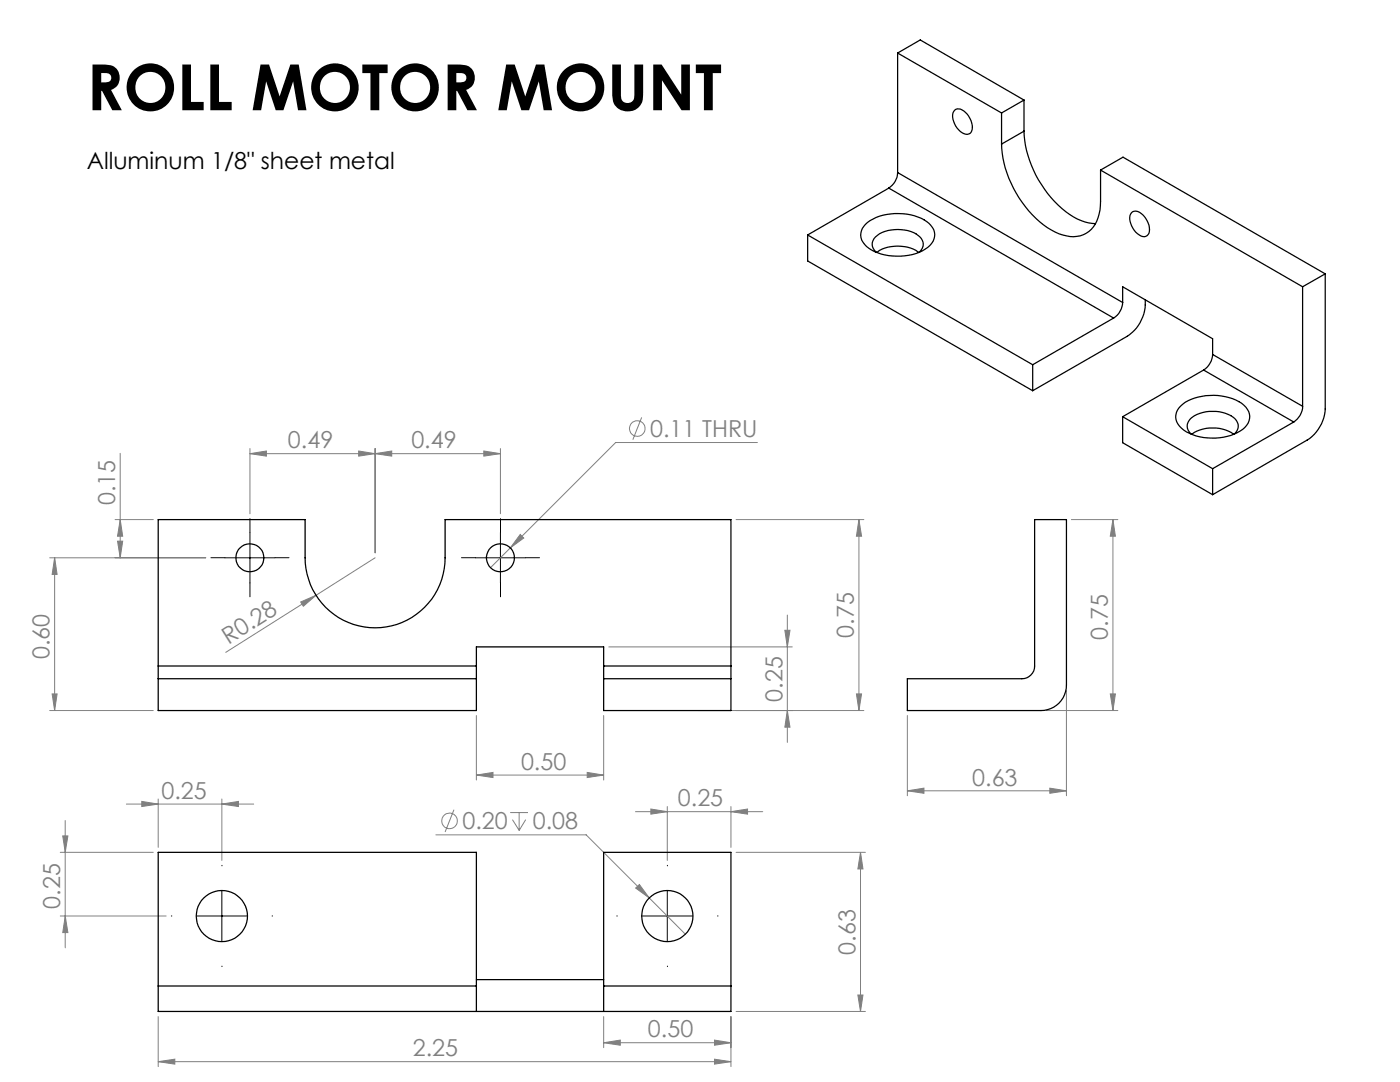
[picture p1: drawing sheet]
<svg xmlns="http://www.w3.org/2000/svg" width="279mm" height="216mm" viewBox="0 0 279 216" stroke-linecap="round" stroke-linejoin="round" font-family="sans-serif">
<g fill="none" stroke="#808080" stroke-width=".2">
<path d="M24 90.5v20.8M49.9 90.5l3.3-.5v1zM49.9 90.5h50M49.9 89.5v13M71.6 90l3.3 .5-3.3 .5zM74.9 90.5l3.3-.5v1zM74.9 89.5v20.8M96.6 90l3.3 .5-3.3 .5zM99.9 89.5v13M128.1 83.3l-1.8 4.4M151.2 88.3h-28.3l-25 25M9.9 111.3h31.2"/>
<path d="M10.9 111.3l.5 3.3h-1zM10.9 111.3v30.5M23 103.7h7.6M23.5 108h1l-.5 3.3zM24 103.7l.5 3.3h-1zM74.9 111.3l-29.9 18.9M103.8 106.6l.7 .8-2.7 1.9zM146.9 103.7h25.5M171.4 103.7l.5 3.3h-1zM171.4 103.7v38.1M213.8 103.7h9.3M222.1 103.7l.5 3.3h-1z"/>
<path d="M222.1 103.7v38.1M10.4 138.5h1l-.5 3.3zM60 120.1l3.1-1.3-2.6 2.2zM121.5 129.1h36.6M156.6 125.8h1.1l-.6 3.3zM157.1 122.7v25.4M170.9 138.5h1l-.5 3.3zM212.8 137.7v21.1M221.6 138.5h1l-.5 3.3zM9.9 141.8h20.7M28.3 159.9l3.3 .5-3.3 .5zM31.6 159.4v9.7"/>
<path d="M44.3 159.4v12.3M95.1 154.7l3.3-.6v1.1zM95.1 142.8v12.8M95.1 154.7h25.4M117.2 154.1l3.3 .6-3.3 .5zM120.5 142.8v12.8M139.3 141.8h33.1M157.1 141.8l.6 3.3h-1.1zM181.1 157.8l3.3-.5v1zM181.1 142.8v16M181.1 157.8h31.7M208.7 141.8h14.4"/>
<path d="M209.5 157.3l3.3 .5-3.3 .5zM12 170.1h18.6M12.5 166.8h1l-.5 3.3zM13 163.7v25.4M25.2 160.4h25.4M44.3 160.4l3.3-.5v1zM87 166.6h30l12.6 12.6M90.6 161.6l-1.8 4.4M101.8 162.1h3.6M102.3 163.5l1.3 2.2M103.6 162.1v3.6M104.9 163.5l-1.3 2.2"/>
<path d="M126.8 162h25.4M126.9 177.2l.7-.7 2 2.7zM129.6 179.2l7.2 7.2M129.9 161.4l3.3 .6-3.3 .5zM133.2 160.9v10.8M145.9 162l3.3-.6v1.1zM145.9 160.9v8.2M146.9 170.1h25.8M171.7 170.1l.5 3.3h-1zM171.7 170.1v31.7M12 182.8h21.2M13 182.8l.5 3.3h-1z"/>
<path d="M171.2 198.5h1l-.5 3.3zM31.6 211.8l3.3-.5v1zM31.6 202.8v10M31.6 211.8h114.3M120.5 208.1l3.3-.6v1.1zM120.5 202.8v6.3M120.5 208.1h25.4M142.6 211.3l3.3 .5-3.3 .5zM142.6 207.5l3.3 .6-3.3 .5zM145.9 202.8v10M146.9 201.8h25.8"/>
<circle cx="127.2" cy="85.5" r="1.55"/>
<circle cx="89.7" cy="163.8" r="1.56"/>
</g>
<g fill="none" stroke="#000" stroke-width=".2" stroke-dasharray="15.2 1.3 1.3 1.3">
<path d="M44.9 111.3h-2.8M49.9 106.3v-2.8M49.9 116.3v2.8M54.9 111.3h2.8M94.9 111.3h-2.8M99.9 106.3v-2.8M99.9 116.3v2.8M104.9 111.3h2.8M44.3 172.8v-.1M133.2 172.8v-.1M34.3 182.8h-.1M44.3 192.8v.1"/>
<path d="M54.3 182.8h.1M123.2 182.8h-.1M133.2 192.8v.1M143.2 182.8h.1"/>
</g>
<path d="M44.9 111.3h10M49.9 106.3v10M94.9 111.3h10M99.9 106.3v10M44.3 177.8v10M133.2 177.8v10M39.3 182.8h10M128.2 182.8h10" fill="none" stroke="#000" stroke-width=".2"/>
<g fill="#808080">
<path d="M60 120.1l3.1-1.3-2.6 2.2z"/>
<path d="M44.3 160.4l3.3-.5v1zM28.3 159.9l3.3 .5-3.3 .5z"/>
<path d="M96.6 90l3.3 .5-3.3 .5zM74.9 90.5l3.3-.5v1zM71.6 90l3.3 .5-3.3 .5zM49.9 90.5l3.3-.5v1z"/>
<path d="M95.1 154.7l3.3-.6v1.1zM117.2 154.1l3.3 .6-3.3 .5zM103.8 106.6l-2 2.7 2.7-1.9zM181.1 157.8l3.3-.5v1zM209.5 157.3l3.3 .5-3.3 .5zM31.6 211.8l3.3-.5v1zM142.6 211.3l3.3 .5-3.3 .5zM129.9 161.4l3.3 .6-3.3 .5zM145.9 162l3.3-.6v1.1zM126.9 177.2l2.7 2-2-2.7zM120.5 208.1l3.3-.6v1.1zM142.6 207.5l3.3 .6-3.3 .5z"/>
<path d="M221.6 138.5h1l-.5 3.3zM222.1 103.7l.5 3.3h-1z"/>
<path d="M10.9 111.3l.5 3.3h-1zM10.4 138.5h1l-.5 3.3zM156.6 125.8h1.1l-.6 3.3zM157.1 141.8l.6 3.3h-1.1zM24 103.7l.5 3.3h-1zM23.5 108h1l-.5 3.3zM171.4 103.7l.5 3.3h-1zM170.9 138.5h1l-.5 3.3zM12.5 166.8h1l-.5 3.3zM13 182.8l.5 3.3h-1zM171.7 170.1l.5 3.3h-1zM171.2 198.5h1l-.5 3.3z"/>
</g>
<g fill="none" stroke="#000" stroke-width=".25">
<path d="M179.1 10.6v23.8M179.1 10.6l20.8 11.9M179.1 10.6l4.6-2.6 20.7 12M204.4 20l-4.5 2.5M204.4 20v6.2M177.4 37.5l-16.2 9.4M177.4 37.5l44.8 26M179.1 34.4a3.8 3.8 0 0 1-1.7 3.1M179.1 34.4l44.9 26M190.5 22a1.54 1.54 0 0 1 2.2 .4 3.6 3.6 0 0 1 1.1 4 1.64 1.64 0 0 1-2.5-.5 3.7 3.7 0 0 1-1-3.6zM199.9 28.8a21.8 21.8 0 0 0 9.9 17.1 6.9 6.9 0 0 0 6.9 .7 6.9 6.9 0 0 0 2.9-6.4v-6.3M199.9 22.5v6.3"/>
<path d="M204.4 26.2a21.6 21.6 0 0 0 10.6 17.5l1.6 .6 2 .3M204.4 26.2l-4.5 2.6M219.6 33.9l40.4 23.3M219.6 33.9l4.5-2.5 40.4 23.2M161.2 46.9l44.9 25.9M161.2 46.9v5.2l44.9 25.9M172.7 44.8a10.7 10.7 0 0 1 10.4-1.5 4.5 4.5 0 0 1 3.4 3.4 3.8 3.8 0 0 1-2.4 3.4 11.6 11.6 0 0 1-10.7-.6 2.94 2.94 0 0 1-.7-4.7zM174.9 50.3a2.01 2.01 0 0 1 .2-3.3 7.5 7.5 0 0 1 8.5 .3 1.94 1.94 0 0 1-.2 3M174.9 50.4a7.6 7.6 0 0 1 8.5 0M225.8 42.4a1.55 1.55 0 0 1 2.3 .5 3.5 3.5 0 0 1 1 3.9 1.17 1.17 0 0 1-1.7 .1 4.1 4.1 0 0 1-1.9-3.9zM228.6 59.8a8.2 8.2 0 0 1-3.6 7.3l-18.9 10.9M260 57.2v23.9"/>
<path d="M264.5 54.6v27a8 8 0 0 1-3.6 6.2l-18.9 10.9M264.5 54.6l-4.5 2.6M206.1 72.8v5.2M222.2 63.5l-16.1 9.3M224 60.4a4 4 0 0 1-1.8 3.1M224 60.4v-3.2l18 10.4v3.1M240.2 73.8l-16.2 9.3M240.2 73.8l18 10.4M242 70.7a4 4 0 0 1-1.8 3.1M242 70.7l18 10.4M224 83.1v5.2l18 10.4M224 83.1l18 10.4"/>
<path d="M235.6 81.1a9.6 9.6 0 0 1 7.4-2.2 7.7 7.7 0 0 1 6 2.8 3 3 0 0 1-1.5 4.3 11.3 11.3 0 0 1-11.2-.2 2.94 2.94 0 0 1-.7-4.7zM237.7 86.6a2.13 2.13 0 0 1 .7-3.7 7.6 7.6 0 0 1 8.1 .6 1.98 1.98 0 0 1-.2 3.1M237.8 86.7a7.6 7.6 0 0 1 8.4 0M242 93.5v5.2M258.2 84.2l-16.2 9.3M260 81.1a3.8 3.8 0 0 1-1.8 3.1M206.5 103.7h6.3v33a5.1 5.1 0 0 1-5 5.1h-26.7v-6.4h22.8a2.53 2.53 0 0 0 2.6-2.5zM31.6 132.9v2.5M31.6 132.9v-29.2h29.3v7.6a14 14 0 0 0 14 14 14 14 0 0 0 13.9-14v-7.6h57.1v29.2M31.6 135.4h63.5M31.6 135.4v6.4h63.5v-6.4M31.6 132.9h63.5"/>
<path d="M95.1 132.9v2.5M95.1 132.9v-3.8h25.4v3.8M120.5 132.9v2.5M120.5 135.4v6.4h25.4v-6.4M120.5 135.4h25.4M120.5 132.9h25.4M145.9 132.9v2.5M31.6 196.7v5.1h114.3v-5.1M31.6 196.7v-26.6h63.5v26.6M31.6 196.7h63.5M95.1 196.7v5.1M95.1 195.5h25.4"/>
<path d="M120.5 196.7v5.1M120.5 196.7v-26.6h25.4v26.6M120.5 196.7h25.4"/>
<circle cx="49.9" cy="111.3" r="2.8"/>
<circle cx="99.9" cy="111.3" r="2.79"/>
<circle cx="44.3" cy="182.8" r="5.1"/>
<circle cx="133.2" cy="182.8" r="5.1"/>
</g>
<text font-size="12.7" x="17.3" y="22">ROLL MOTOR MOUNT</text>
<text font-size="4.7" x="17.3" y="33.8">Alluminum 1/8&quot; sheet metal</text>
<g font-size="4.7" fill="#808080">
<text x="57.5" y="89.5">0.49</text>
<text x="82.1" y="89.5">0.49</text>
<text x="129.8" y="87.2">0.11 THRU</text>
<text x="23" y="100.8" transform="rotate(-90 23 100.8)">0.15</text>
<text x="9.9" y="131.5" transform="rotate(-90 9.9 131.5)">0.60</text>
<text x="45.6" y="128.6" transform="rotate(-32 45.6 128.6)">R0.28</text>
<text x="170.4" y="127.2" transform="rotate(-90 170.4 127.2)">0.75</text>
<text x="221.1" y="127.6" transform="rotate(-90 221.1 127.6)">0.75</text>
<text x="156.1" y="140" transform="rotate(-90 156.1 140)">0.25</text>
<text x="104" y="153.6">0.50</text>
<text x="32.2" y="159.4">0.25</text>
<text x="135.3" y="160.9">0.25</text>
<text x="194" y="156.7">0.63</text>
<text x="92.3" y="165.5">0.20</text>
<text x="106.3" y="165.5">0.08</text>
<text x="12" y="181.4" transform="rotate(-90 12 181.4)">0.25</text>
<text x="170.7" y="190.5" transform="rotate(-90 170.7 190.5)">0.63</text>
<text x="129.3" y="207">0.50</text>
<text x="82.4" y="210.8">2.25</text>
</g>
</svg>
